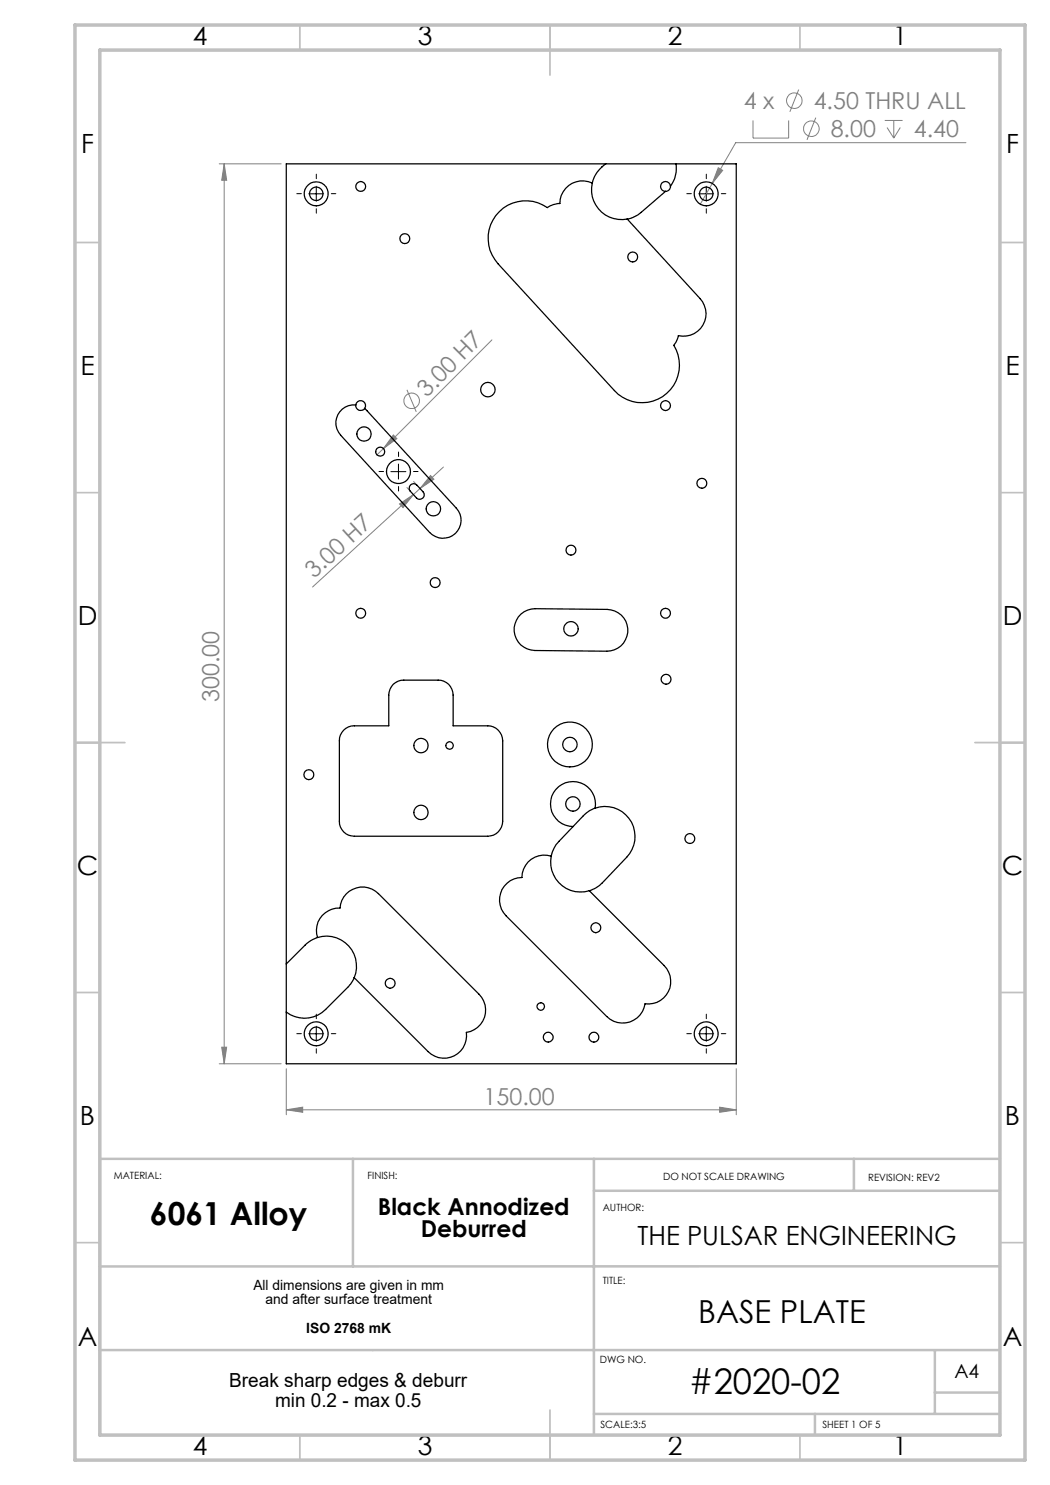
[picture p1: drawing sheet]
<svg xmlns="http://www.w3.org/2000/svg" width="210mm" height="297mm" viewBox="0 0 210 297" stroke-linecap="round" stroke-linejoin="round" font-family="sans-serif">
<g fill="none" stroke="#808080" stroke-width=".2">
<path d="M159.7 17.9l-1.7 4.5M43.9 32.8h12.3M44.8 32.8v180M44.8 32.8l.5 3.3h-1zM143.7 33.5l.8 .6-2 2.6zM150.6 24.1v3.5h7.1v-3.5M163.2 23.5l-1.8 4.5M177 24.1h3.5M177.4 25.5l1.4 2.1M178.8 24.1v3.5M180.1 25.5l-1.3 2.1M193.2 28.5h-46.1l-7 12.3"/>
<path d="M81.4 78l1.9 4.4M98.4 68l-21.7 21.7M76.7 89.7l-1.3 1.3M78.7 87l.7 .7-2.7 2zM81.4 97.5l.6 .7M82.7 96.3l.6 .7M86.1 95.1l.7 .7-2.8 1.9zM88.7 93.4l-26.2 24M79.9 100.8l2.8-1.9-2.1 2.6zM43.9 212.8h12.3M44.3 209.4h1l-.5 3.4zM57.3 213.7v9.3"/>
<path d="M147.2 213.7v9.3M57.3 222l3.2-.6v1.1zM57.3 222h89.9M143.9 221.4l3.3 .6-3.3 .5z"/>
<circle cx="158.9" cy="20.1" r="1.55"/>
<circle cx="162.3" cy="25.7" r="1.55"/>
<circle cx="82.3" cy="80.2" r="1.56"/>
</g>
<g fill="none" stroke="#000" stroke-width=".2" stroke-dasharray="15.2 1.3 1.3 1.3">
<path d="M60.3 38.7h-.9M63.3 35.7v-.9M66.3 38.7h.9M138.3 38.7h-.9M141.3 35.7v-.9M144.3 38.7h.9M63.3 41.7v.9M141.3 41.7v.9M76.7 94.3h-.9M79.7 91.3v-.9M79.7 97.3v.9M82.7 94.3h.9"/>
<path d="M60.3 206.7h-.9M63.3 203.7v-.9M63.3 209.7v.9M66.3 206.7h.9M138.3 206.7h-.9M141.3 203.7v-.9M141.3 209.7v.9M144.3 206.7h.9"/>
</g>
<path d="M61.7 38.8h3M63.3 37.2v3M139.7 38.8h3M141.3 37.2v3M78.2 94.3h3M79.7 92.8v3M61.7 206.8h3M63.3 205.2v3M139.7 206.8h3M141.3 205.2v3" fill="none" stroke="#000" stroke-width=".2"/>
<g fill="none" stroke="#c0c0c0" stroke-width=".35">
<path d="M60 5v5M110 5v10M160 5v5M15 48.5h5M200 48.5h5M15 98.5h5M200 98.5h5M15 148.5h10M195 148.5h10M15 198.5h5M200 198.5h5M15 248.5h5"/>
<path d="M200 248.5h5M60 287v5M110 282v10M160 287v5"/>
</g>
<path d="M70.6 231.8v21.5M118.8 231.8v55.2M118.8 238.2h81.2M170.8 231.8v6.4M200 231.8h-180v55.2M200 253.3h-180M20 270h180M187 270v12.8M187 278.5h13M118.8 282.8h81.2M163 282.8v4.2" fill="none" stroke="#c0c0c0" stroke-width=".5"/>
<path d="M15 5h190v287h-190zM20 10h180v277h-180z" fill="none" stroke="#c0c0c0" stroke-width=".7"/>
<g fill="#808080">
<path d="M143.7 33.5l.8 .6-2 2.6z"/>
<path d="M78.7 87l.7 .7-2.7 2z"/>
<path d="M143.9 221.4l3.3 .6-3.3 .5zM57.3 222l3.2-.6v1.1z"/>
<path d="M86.1 95.1l.7 .7-2.8 1.9zM79.9 100.8l2.8-1.9-2.1 2.6z"/>
<path d="M44.3 209.4h1l-.5 3.4zM44.8 32.8l.5 3.3h-1z"/>
</g>
<g fill="none" stroke="#000" stroke-width=".25">
<path d="M57.3 32.8h89.9v180h-89.9zM118.5 36.6a4.5 4.5 0 0 0-6.5 4.1 4.4 4.4 0 0 0-2.5 .8 7.5 7.5 0 0 0-10 1.2 7.5 7.5 0 0 0 .1 10l23.3 25.4a7.5 7.5 0 0 0 10 .9 7.5 7.5 0 0 0 1.9-9.9l.4-.7 .5-1.3a4.5 4.5 0 0 0 4.9-2.1 4.5 4.5 0 0 0-.6-5.3l-14.6-15.9M118.5 36.6a6 6 0 0 0 6.9 7.2M121.1 32.8a6.3 6.3 0 0 0-2.6 3.8M133.1 38.3l-4.9 4.2a6.2 6.2 0 0 1-2.8 1.3M134.1 37.2a.97 .97 0 0 1-1 1.1M134.1 37.2a.99 .99 0 0 0-1-.9 .99 .99 0 0 0-1 1 .99 .99 0 0 0 1 1M135.2 32.8a6.4 6.4 0 0 1-1.1 4.4M71.2 81a3.6 3.6 0 0 0-3.6 2 3.6 3.6 0 0 0 .5 4l17.8 19.5a3.6 3.6 0 0 0 5.1 .2 3.6 3.6 0 0 0 .3-5.1l-18.4-19.9M71.2 81a.98 .98 0 0 1 1.3-.8 .98 .98 0 0 1 .4 1.5M71.2 81a.98 .98 0 0 0 .6 1 .98 .98 0 0 0 1.1-.3M82.1 97a.86 .86 0 0 1 1.3 0l1.2 1.4a.9 .9 0 0 1 0 1.2 .9 .9 0 0 1-1.3 0l-1.2-1.4a.94 .94 0 0 1 0-1.2z"/>
<path d="M104.2 122.8a4.4 4.4 0 0 1 2.8-1.1l14.4 .2a4.2 4.2 0 0 1 4.2 4.2 4.2 4.2 0 0 1-4.2 4.1l-14.4-.1a4.2 4.2 0 0 1-3.9-2.7 4.2 4.2 0 0 1 1.1-4.6zM68.7 146a2.88 2.88 0 0 1 2.2-.8h6.9v-6.2a2.95 2.95 0 0 1 3-3h6.8a2.95 2.95 0 0 1 3 3v6.2h6.9a3 3 0 0 1 3 3v16a3 3 0 0 1-3 3h-26.6a2.95 2.95 0 0 1-3-3v-16a2.87 2.87 0 0 1 .8-2.2zM110.2 171.2a4.5 4.5 0 0 0-5.8 4.3 4.5 4.5 0 0 0-4.2 2.8 4.5 4.5 0 0 0 1 4.9l20.2 20.1a4.5 4.5 0 0 0 4.6 1.1 4.5 4.5 0 0 0 3-3.6 4.5 4.5 0 0 0 4.7-2.5 4.5 4.5 0 0 0-.9-5.2l-14.9-15M110.2 171.2a6 6 0 0 0 7.7 6.9M119 161.6a6 6 0 0 1 7 2.5 6 6 0 0 1-.7 7.3l-4.8 5.2a6.2 6.2 0 0 1-2.6 1.5M119 161.6a4.5 4.5 0 0 0-3.8-5.3 4.5 4.5 0 0 0-5.1 4.2 4.5 4.5 0 0 0 4.5 4.8M119 161.6a5.5 5.5 0 0 0-2.3 1.6l-4.9 5.1a6 6 0 0 0-1.6 2.9M63.5 187.5a4.5 4.5 0 0 1 4.5-5.9 4.5 4.5 0 0 1 2.9-3.9 4.5 4.5 0 0 1 4.8 1l20.1 20.2a4.5 4.5 0 0 1 1.1 4.6 4.5 4.5 0 0 1-3.6 3 4.5 4.5 0 0 1-2.5 4.7 4.5 4.5 0 0 1-5.2-.9l-14.8-14.8M63.5 187.5a6.2 6.2 0 0 0-2.4 1.5l-3.8 3.8M63.5 187.5a6 6 0 0 1 6.2 1.7 6 6 0 0 1 1.1 6.3M70.8 195.5l-1.1 1.8-4.6 4.6a6 6 0 0 1-7.8 .5"/>
<circle cx="63.2" cy="38.8" r="2.4"/>
<circle cx="63.3" cy="38.8" r="1.35"/>
<circle cx="72.1" cy="37.3" r=".99"/>
<circle cx="141.2" cy="38.8" r="2.4"/>
<circle cx="141.3" cy="38.8" r="1.35"/>
<circle cx="81" cy="47.7" r=".99"/>
<circle cx="126.5" cy="51.4" r=".99"/>
<circle cx="97.6" cy="77.9" r="1.45"/>
<circle cx="72.8" cy="86.8" r="1.44"/>
<circle cx="76" cy="90.3" r=".9"/>
<circle cx="79.7" cy="94.3" r="2.41"/>
<circle cx="133.1" cy="81.1" r=".99"/>
<circle cx="140.4" cy="96.7" r=".99"/>
<circle cx="86.7" cy="101.8" r="1.44"/>
<circle cx="87" cy="116.5" r=".99"/>
<circle cx="114.2" cy="110" r=".99"/>
<circle cx="72.1" cy="122.7" r=".98"/>
<circle cx="114.2" cy="125.8" r="1.45"/>
<circle cx="133.1" cy="122.7" r=".98"/>
<circle cx="133.2" cy="135.9" r=".98"/>
<circle cx="61.8" cy="154.9" r=".99"/>
<circle cx="84.2" cy="149.1" r="1.44"/>
<circle cx="89.9" cy="149.1" r=".75"/>
<circle cx="114" cy="148.9" r="1.45"/>
<circle cx="114" cy="148.9" r="4.5"/>
<circle cx="84.2" cy="162.5" r="1.44"/>
<circle cx="114.6" cy="160.8" r="1.44"/>
<circle cx="138" cy="167.7" r=".99"/>
<circle cx="78" cy="196.7" r=".99"/>
<circle cx="119.2" cy="185.6" r=".99"/>
<circle cx="63.2" cy="206.8" r="2.4"/>
<circle cx="63.3" cy="206.8" r="1.35"/>
<circle cx="108.1" cy="201.3" r=".74"/>
<circle cx="109.6" cy="207.4" r=".98"/>
<circle cx="118.8" cy="207.4" r=".98"/>
<circle cx="141.2" cy="206.8" r="2.4"/>
<circle cx="141.3" cy="206.8" r="1.35"/>
</g>
<text font-size="7.1" x="137.7" y="278.8">#2020-02</text>
<g font-size="6.3">
<text x="30" y="245.1">6061 Alloy</text>
<text x="139.6" y="264.6">BASE PLATE</text>
</g>
<g font-size="5.3">
<text x="38.5" y="8.9">4</text>
<text x="83.5" y="8.9">3</text>
<text x="133.6" y="8.9">2</text>
<text x="178.6" y="8.9">1</text>
<text x="16.2" y="30.7">F</text>
<text x="201.2" y="30.7">F</text>
<text x="16.1" y="74.9">E</text>
<text x="201.1" y="74.9">E</text>
<text x="15.5" y="124.9">D</text>
<text x="200.5" y="124.9">D</text>
<text x="15.4" y="174.9">C</text>
<text x="200.4" y="174.9">C</text>
<text x="16" y="224.9">B</text>
<text x="201" y="224.9">B</text>
<text x="127.5" y="249">THE PULSAR ENGINEERING</text>
<text x="15.5" y="269.2">A</text>
<text x="200.5" y="269.2">A</text>
<text x="38.5" y="290.9">4</text>
<text x="83.5" y="290.9">3</text>
<text x="133.6" y="290.9">2</text>
<text x="178.6" y="290.9">1</text>
</g>
<g font-size="4.7" fill="#808080">
<text x="148.8" y="21.8">4 x</text>
<text x="162.7" y="21.8">4.50 THRU ALL</text>
<text x="166.1" y="27.4">8.00</text>
<text x="182.8" y="27.4">4.40</text>
<text x="85.4" y="79.5" transform="rotate(-45 85.4 79.5)">3.00 H7</text>
<text x="62.8" y="115.8" transform="rotate(-42 62.8 115.8)">3.00 H7</text>
<text x="43.8" y="140.4" transform="rotate(-90 43.8 140.4)">300.00</text>
<text x="96.7" y="220.9">150.00</text>
</g>
<g font-size="4.7">
<text x="75.6" y="243">Black Annodized</text>
<text x="84.2" y="247.5">Deburred</text>
</g>
<g font-size="3.9">
<text x="190.9" y="275.5">A4</text>
<text x="45.9" y="277.5">Break sharp edges &amp; deburr</text>
<text x="55" y="281.4">min 0.2 - max 0.5</text>
</g>
<g font-size="2.8">
<text x="50.7" y="258.1">All dimensions are given in mm</text>
<text x="53.1" y="260.9">and after surface treatment</text>
<text x="61.3" y="266.5">ISO 2768 mK</text>
</g>
<g font-size="2">
<text x="22.8" y="235.8">MATERIAL:</text>
<text x="73.5" y="235.8">FINISH:</text>
<text x="132.6" y="236">DO NOT SCALE DRAWING</text>
<text x="173.6" y="236.1">REVISION: REV2</text>
<text x="120.5" y="242.1">AUTHOR:</text>
<text x="120.5" y="256.7">TITLE:</text>
<text x="120" y="272.5">DWG NO.</text>
<text x="120.1" y="285.6">SCALE:3:5</text>
<text x="164.5" y="285.6">SHEET 1 OF 5</text>
</g>
</svg>
